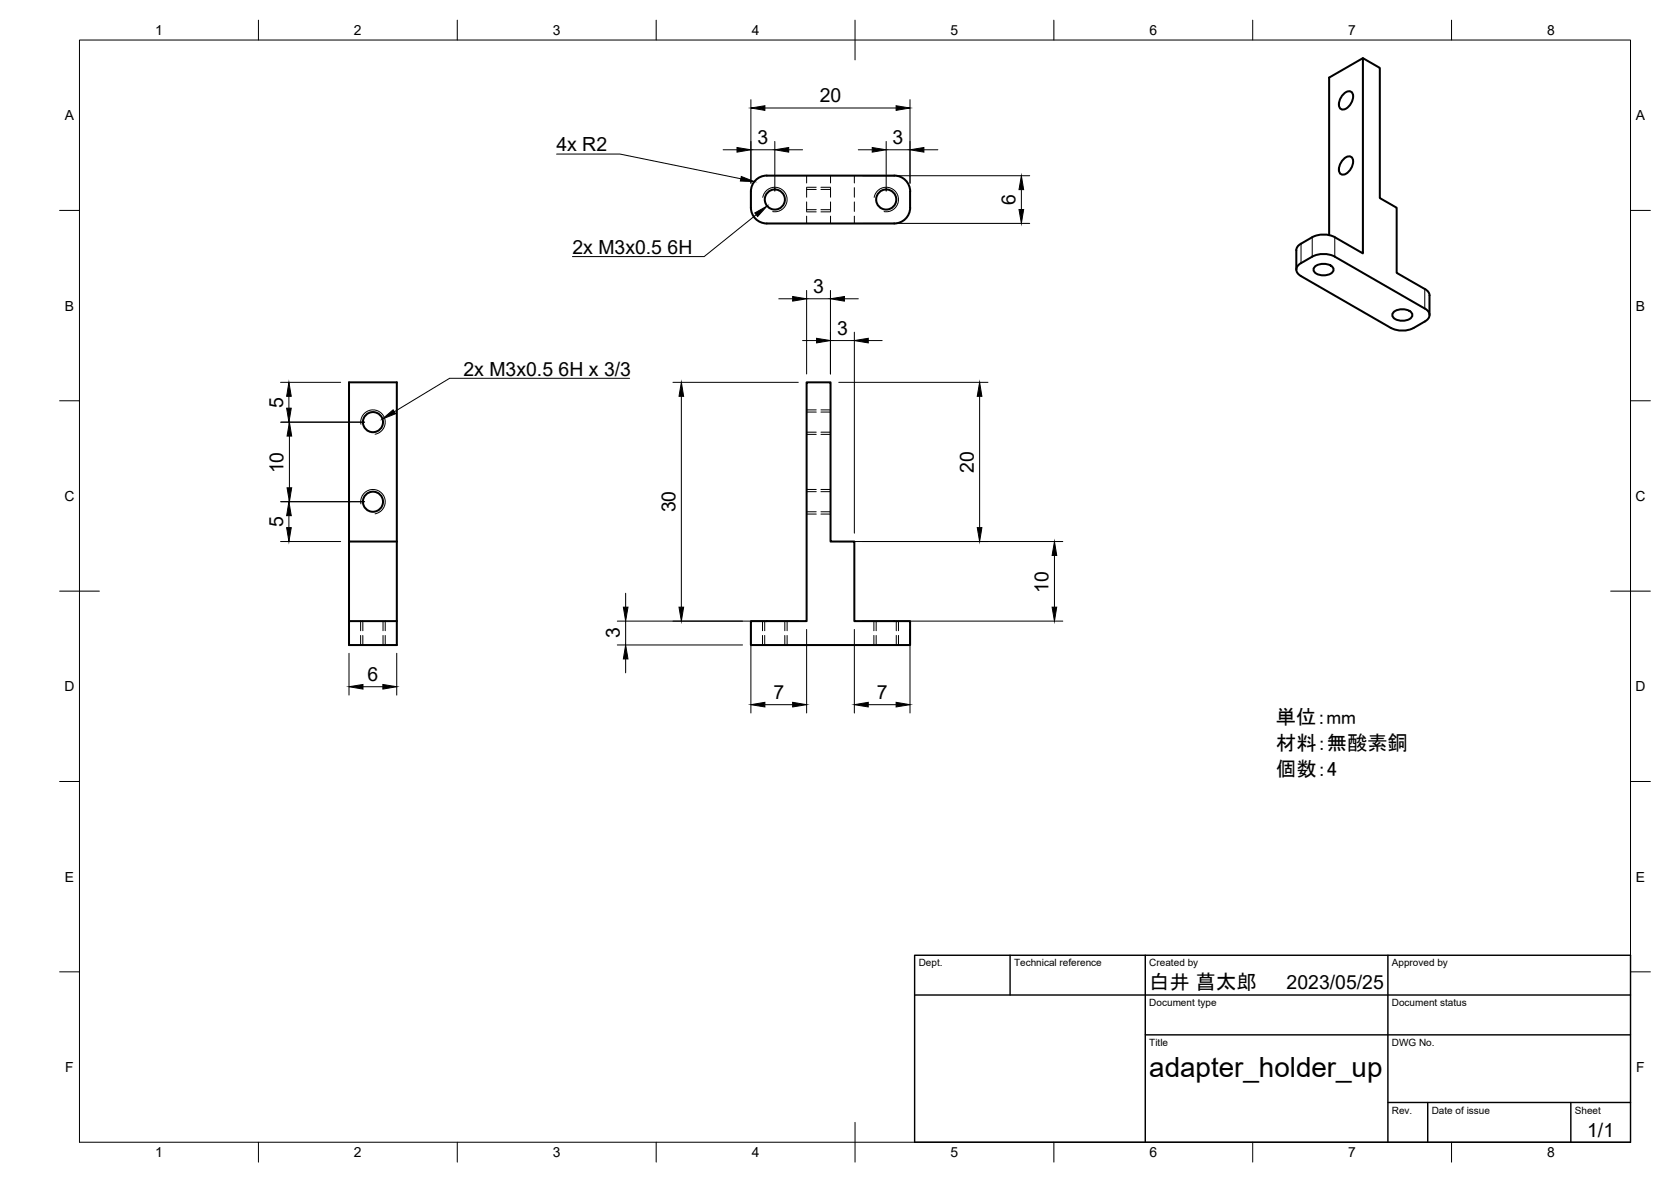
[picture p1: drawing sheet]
<svg xmlns="http://www.w3.org/2000/svg" width="420mm" height="297mm" viewBox="0 0 420 297" stroke-linecap="round" stroke-linejoin="round" font-family="sans-serif">
<!-- layer: Visible -->
<g fill="none" stroke="#000" stroke-width=".51">
<path d="M342.7 14.6l-8.5 4.9v39.6M338 23.5a1.28 1.28 0 0 1 1.7-.5 1.28 1.28 0 0 1 .5 1.8 3.4 3.4 0 0 1-2.7 2.7 1.59 1.59 0 0 1-.6-2.4zM338 39.9a1.28 1.28 0 0 1 1.7-.5 1.28 1.28 0 0 1 .5 1.7 3.4 3.4 0 0 1-2.7 2.8 1.59 1.59 0 0 1-.6-2.5zM228.8 48.1v4.1M228.9 48.1a4 4 0 0 0-4.1-4h-32a4 4 0 0 0-4 4v4.1a4 4 0 0 0 4 4h32a4 4 0 0 0 4.1-4M325.9 67.8l.1-5.3 .4-.7 .7-.6a9.8 9.8 0 0 1 4.9-2.2h1.6l1.4 .3 7.7 4.4v-49.1l4.2 2.5v32.7l4.3 2.4v16.4l7 4M330.6 67a3.5 3.5 0 0 1 4.6 .4 1.58 1.58 0 0 1-1.8 1.8 3 3 0 0 1-3.1-1.1v-.7zM350.4 78.4a3.5 3.5 0 0 1 4.7 .4 1.58 1.58 0 0 1-1.9 1.8 3 3 0 0 1-3-1.1v-.7zM358.2 77.5l-22.6-13a6.3 6.3 0 0 0-5.6 0l-2.9 1.6a1.71 1.71 0 0 0-1.1 1.6 1.71 1.71 0 0 0 1.1 1.7l22.7 13a6.4 6.4 0 0 0 5.6 0l2.8-1.6M358.3 72.6l.7 .6 .4 .7v5.3M358.3 77.5a1.71 1.71 0 0 1 1.1 1.7 1.71 1.71 0 0 1-1.1 1.6M87.8 96.1h12v66h-12z"/>
<path d="M202.8 96.1h6v40h6v20h14v6h-40v-6h14zM87.8 136.1h12M87.8 156.1h12"/>
<circle cx="194.8" cy="50.1" r="2.53"/>
<circle cx="222.8" cy="50.1" r="2.53"/>
<circle cx="93.8" cy="106.1" r="2.53"/>
<circle cx="93.8" cy="126.1" r="2.53"/>
</g>
<!-- layer: Hidden -->
<g fill="none" stroke="#000" stroke-width=".25">
<path d="M202.8 44.1v1.9M202.8 47.2v2.4M202.8 50.7v2.4M202.8 54.3v1.9M202.8 52.7h2.4M202.8 47.6h2.4M206.4 52.7h2.4M206.4 47.6h2.4M208.8 44.1v1.9M208.8 47.2v2.4M208.8 50.7v2.4M208.8 54.3v1.9"/>
<path d="M214.8 44.1v1.9M214.8 47.2v2.4M214.8 50.7v2.4M214.8 54.3v1.9M202.8 108.6h2.4M202.8 103.6h2.4M206.4 108.6h2.4M206.4 103.6h2.4M202.8 128.6h2.4M202.8 123.6h2.4M206.4 128.6h2.4M206.4 123.6h2.4"/>
<path d="M91.2 156.1v2.4M91.2 159.7v2.4M96.3 156.1v2.4M96.3 159.7v2.4M192.3 156.1v2.4M192.3 159.7v2.4M197.3 156.1v2.4M197.3 159.7v2.4M220.3 156.1v2.4M220.3 159.7v2.4M225.4 156.1v2.4M225.4 159.7v2.4"/>
</g>
<!-- layer: Hidden Narrow -->
<g fill="none" stroke="#000" stroke-width=".25">
<path d="M202.8 53.2h2.4M202.8 47.1h2.4M206.4 53.2h2.4M206.4 47.1h2.4M202.8 109.2h2.4M202.8 103h2.4M206.4 109.2h2.4M206.4 103h2.4M202.8 129.2h2.4M202.8 123h2.4M206.4 129.2h2.4M206.4 123h2.4"/>
<path d="M90.7 156.1v2.4M90.7 159.7v2.4M96.9 156.1v2.4M96.9 159.7v2.4M191.7 156.1v2.4M191.7 159.7v2.4M197.9 156.1v2.4M197.9 159.7v2.4M219.7 156.1v2.4M219.7 159.7v2.4M225.9 156.1v2.4M225.9 159.7v2.4"/>
</g>
<!-- layer: Visible Narrow -->
<path d="M191.8 49.6a3.1 3.1 0 0 1 3.6-2.5 3.1 3.1 0 0 1 2.5 3.6 3.1 3.1 0 0 1-3.6 2.5M219.8 49.6a3.1 3.1 0 0 1 3.6-2.5 3.1 3.1 0 0 1 2.5 3.6 3.1 3.1 0 0 1-3.6 2.5M329.9 59.6v4.9M335.6 59.6v4.9M327.1 61.2v4.9M358.2 72.6v4.9M90.7 106.6a3.1 3.1 0 0 1 2.5-3.5 3.1 3.1 0 0 1 3.6 2.4 3.1 3.1 0 0 1-2.5 3.6M90.7 126.6a3.1 3.1 0 0 1 2.5-3.5 3.1 3.1 0 0 1 3.6 2.5 3.1 3.1 0 0 1-2.5 3.5" fill="none" stroke="#000" stroke-width=".25"/>
<!-- layer: BORDER -->
<g fill="none" stroke="#000" stroke-width=".25">
<path d="M20 10.1h390v276.9h-390zM65 5.1v5M115 5.1v5M165 5.1v5M215 5.1v10M265 5.1v5M315 5.1v5M365 5.1v5M15 52.9h5M410 52.9h5M15 100.7h5M410 100.7h5"/>
<path d="M15 148.6h10M405 148.6h10M15 196.4h5M410 196.4h5M15 244.2h5M410 244.2h5M65 287v5M115 287v5M165 287v5M215 282.1v9.9M265 287v5M315 287v5"/>
<path d="M365 287v5"/>
</g>
<!-- layer: TITLEBLOCK -->
<path d="M230 240.1h180v46.9h-180zM230 250h180M254 240.1v9.9M288 240.1v46.9M349 240.1v46.9M288 260.1h122M349 277.1h61M359 277.1v9.9M395 277.1v9.9" fill="none" stroke="#000" stroke-width=".36"/>
<!-- layer: FD_Dimensions -->
<g fill="none" stroke="#000" stroke-width=".25">
<path d="M181.8 37.6h3.5M188.8 25v21M188.8 37.6h6M192.3 27.1h33M194.8 35.5v12.6M198.3 37.6h3.5M215.8 37.6h3.5M222.8 37.6h6M222.8 35.5v12.6M228.8 25v21M232.3 37.6h3.5M216.9 44.2h42"/>
<path d="M216.9 56.1h42M256.8 47.7v4.9M195.8 75.1h3.5M202.8 73v21M202.8 75.1h6M208.8 73v21M212.3 75.1h3.5M70.5 96.1h15.2M72.6 99.6v3M169.2 96.1h31.5M171.3 99.6v53M201.8 85.6h3.5"/>
<path d="M208.8 85.6h6M210.9 96.1h37.5M214.8 83.5v50.5M218.3 85.6h3.5M246.3 99.6v33M70.5 106.1h21.2M72.8 109.6v13M70.5 136.1h15.2M70.5 126.1h21.2M72.6 129.6v3M210.9 136.1h56.3M265.1 139.6v13"/>
<path d="M155.2 156.1h45.5M157.3 149.1v3.5M157.3 156.1v6M188.8 158.2v21M202.8 158.2v21M214.8 158.2v21M216.9 156.1h50.3M228.8 158.2v21M87.8 164.2v10.5M91.3 172.6h5M99.8 164.2v10.5M155.2 162.1h31.5"/>
<path d="M157.3 165.6v3.5M192.3 177.1h7M218.3 177.1h7"/>
</g>
<g fill="#000" stroke="#000" stroke-width=".25">
<path d="M185.3 37.1l3.5 .5-3.5 .6zM188.8 27.1l3.5-.5v1.1zM194.8 37.6l3.5-.5v1.1zM219.3 37.1l3.5 .5-3.5 .6zM225.3 26.6l3.5 .5-3.5 .6zM228.8 37.6l3.5-.5v1.1zM256.8 44.2l.6 3.5h-1.2zM256.2 52.6h1.2l-.6 3.5zM199.3 74.5l3.5 .6-3.5 .6zM208.8 75.1l3.5-.6v1.2zM72.6 96.1l.6 3.5h-1.1zM171.3 96.1l.6 3.5h-1.2z"/>
<path d="M205.3 85l3.5 .6-3.5 .6zM214.8 85.6l3.5-.6v1.2zM246.3 96.1l.6 3.5h-1.2zM72.1 102.6h1.1l-.6 3.5zM72.8 106.1l.5 3.5h-1.1zM72.6 126.1l.6 3.5h-1.1zM72.1 132.6h1.1l-.6 3.5zM72.2 122.6h1.1l-.5 3.5zM245.7 132.6h1.2l-.6 3.5zM265.1 136.1l.6 3.5h-1.2zM156.7 152.6h1.2l-.6 3.5zM170.7 152.6h1.2l-.6 3.5z"/>
<path d="M264.5 152.6h1.2l-.6 3.5zM87.8 172.6l3.5-.6v1.2zM96.3 172l3.5 .6-3.5 .6zM157.3 162.1l.6 3.5h-1.2zM188.8 177.1l3.5-.6v1.2zM199.3 176.5l3.5 .6-3.5 .6zM214.8 177.1l3.5-.6v1.2zM225.3 176.5l3.5 .6-3.5 .6z"/>
</g>
<!-- layer: Hole Notes -->
<path d="M189.8 53.5l3.1-1.7-2.4 2.6zM96.2 105.3l2.6-2.3 .7 1z" fill="#000" stroke="#000" stroke-width=".25"/>
<path d="M190.1 54l-13 10.5h-33.2M158.3 95.1h-45.2l-13.9 8.4" fill="none" stroke="#000" stroke-width=".25"/>
<!-- layer: Leaders -->
<path d="M186.4 44.4l3.3 1.2-3.5-.1z" fill="#000" stroke="#000" stroke-width=".25"/>
<path d="M140 38.7h15.9l30.4 6.2" fill="none" stroke="#000" stroke-width=".25"/>
<text font-size="7" x="289" y="270.6">adapter_holder_up</text>
<g font-size="5.1">
<text x="320.8" y="182">単位：mm</text>
<text x="320.9" y="188.5">材料：無酸素銅</text>
<text x="320.9" y="195">個数：4</text>
<text x="289" y="248.5">白井 菖太郎</text>
</g>
<g font-size="4.9">
<text x="206.1" y="25.7">20</text>
<text x="139.9" y="38">4x R2</text>
<text x="190.5" y="36.2">3</text>
<text x="224.5" y="36.2">3</text>
<text x="255.4" y="51.5" transform="rotate(-90 255.4 51.5)">6</text>
<text x="143.9" y="63.8">2x M3x0.5</text>
<text x="167.9" y="63.8">6H</text>
<text x="204.5" y="73.6">3</text>
<text x="210.5" y="84.1">3</text>
<text x="116.5" y="94.4">2x M3x0.5</text>
<text x="140.5" y="94.4">6H x 3/3</text>
<text x="71.2" y="102.5" transform="rotate(-90 71.2 102.5)">5</text>
<text x="71.3" y="119" transform="rotate(-90 71.3 119)">10</text>
<text x="244.9" y="118.8" transform="rotate(-90 244.9 118.8)">20</text>
<text x="169.8" y="128.8" transform="rotate(-90 169.8 128.8)">30</text>
<text x="71.2" y="132.4" transform="rotate(-90 71.2 132.4)">5</text>
<text x="263.7" y="149" transform="rotate(-90 263.7 149)">10</text>
<text x="155.9" y="160.4" transform="rotate(-90 155.9 160.4)">3</text>
<text x="92.4" y="171.1">6</text>
<text x="194.5" y="175.7">7</text>
<text x="220.5" y="175.7">7</text>
<text x="323.5" y="248.5">2023/05/25</text>
<text x="399.1" y="285.7">1/1</text>
</g>
<g font-size="3.5">
<text x="39" y="8.8">1</text>
<text x="89" y="8.8">2</text>
<text x="139" y="8.8">3</text>
<text x="189" y="8.8">4</text>
<text x="239" y="8.8">5</text>
<text x="289" y="8.8">6</text>
<text x="339" y="8.8">7</text>
<text x="389" y="8.8">8</text>
<text x="16.3" y="30.2">A</text>
<text x="411.3" y="30.2">A</text>
<text x="16.3" y="78">B</text>
<text x="411.3" y="78">B</text>
<text x="16.2" y="125.9">C</text>
<text x="411.2" y="125.9">C</text>
<text x="16.2" y="173.7">D</text>
<text x="411.2" y="173.7">D</text>
<text x="16.3" y="221.6">E</text>
<text x="411.3" y="221.6">E</text>
<text x="16.4" y="269.4">F</text>
<text x="411.4" y="269.4">F</text>
<text x="39" y="290.8">1</text>
<text x="89" y="290.8">2</text>
<text x="139" y="290.8">3</text>
<text x="189" y="290.8">4</text>
<text x="239" y="290.8">5</text>
<text x="289" y="290.8">6</text>
<text x="339" y="290.8">7</text>
<text x="389" y="290.8">8</text>
</g>
<g font-size="2.5">
<text x="231" y="242.9">Dept.</text>
<text x="255" y="242.9">Technical reference</text>
<text x="289" y="242.9">Created by</text>
<text x="350" y="242.9">Approved by</text>
<text x="289" y="252.8">Document type</text>
<text x="350" y="252.8">Document status</text>
<text x="289" y="262.9">Title</text>
<text x="350" y="262.9">DWG No.</text>
<text x="350" y="279.9">Rev.</text>
<text x="360" y="279.9">Date of issue</text>
<text x="396" y="279.9">Sheet</text>
</g>
</svg>
